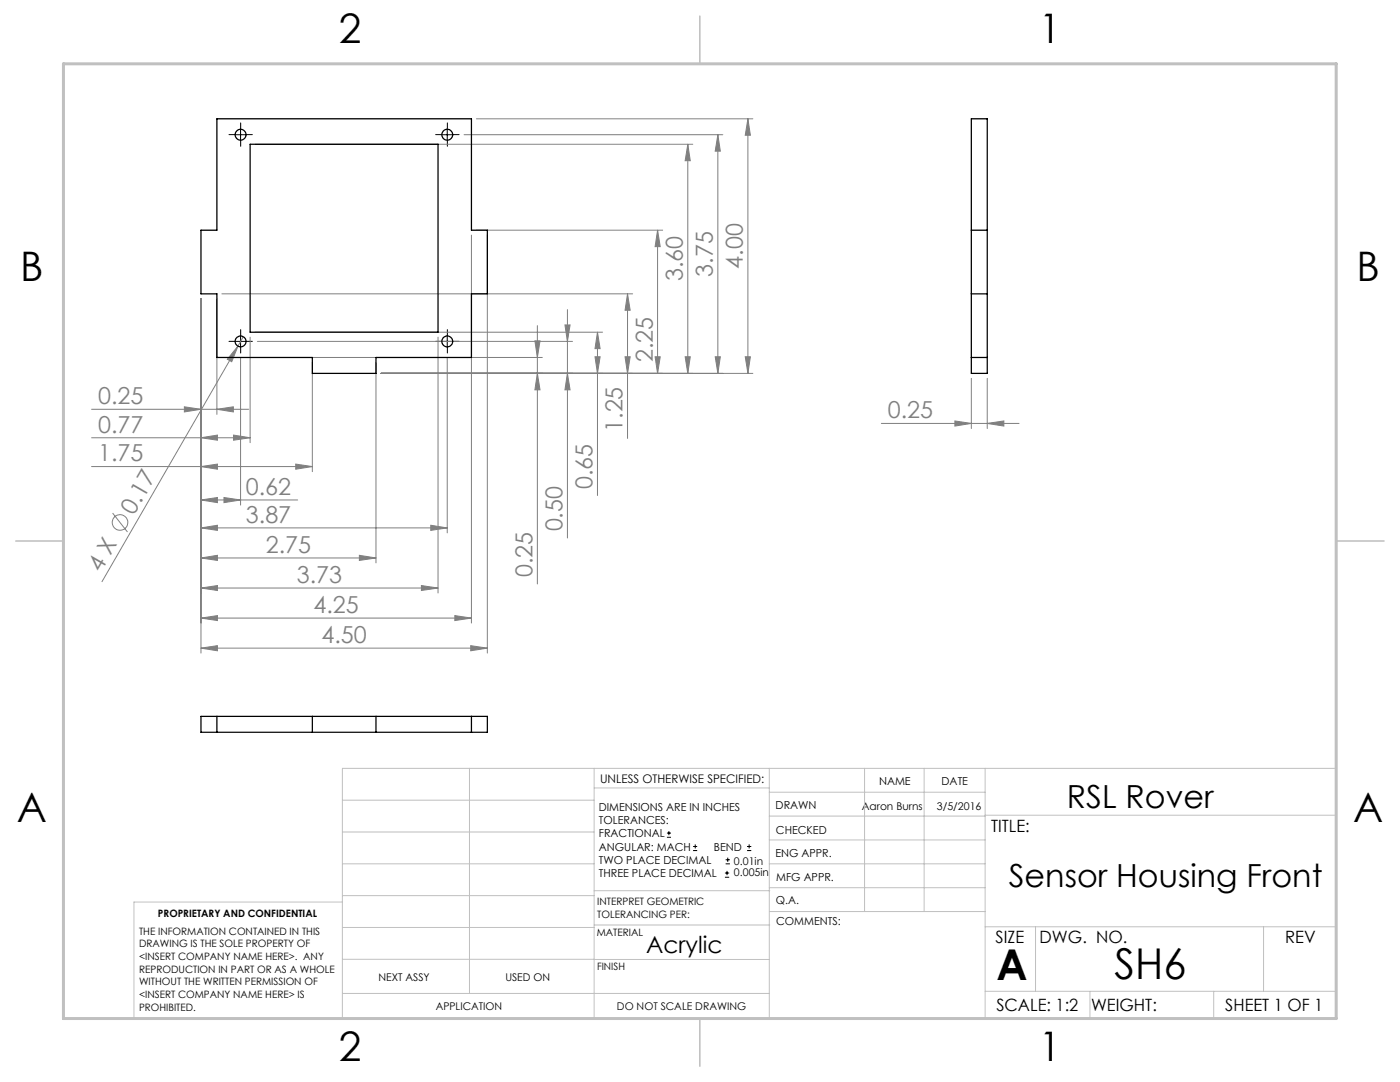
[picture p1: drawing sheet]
<svg xmlns="http://www.w3.org/2000/svg" width="279mm" height="216mm" viewBox="0 0 279 216" stroke-linecap="round" stroke-linejoin="round" font-family="sans-serif">
<g fill="none" stroke="#808080" stroke-width=".2">
<path d="M50.9 28.8h87.4M92.6 26.9h51.7M95.1 23.7h55.1M137.3 28.8l.5 3.3h-1.1zM137.3 28.8v45.7M143.3 26.9l.5 3.3h-1.1zM143.3 26.9v47.6M149.3 23.7l.5 3.3h-1.1zM149.3 23.7v50.8M40.1 59.6v70.7M43.3 59.6v23.1M44.3 58.6h82"/>
<path d="M94.1 46.9v77.4M95.1 45.9h37.2M97.3 46.9v83.4M125.2 58.6l.6 3.3h-1.1zM125.2 58.6v28.9M131.2 45.9l.6 3.3h-1.1zM131.2 45.9v28.6M44.3 71.3h63.9M47.5 69.1l-1.3 3.1-.8-.5zM47.5 69.1l-27.1 47M48 71.5v29.3M48.5 67.2l-1 1.9"/>
<path d="M49.9 67.3v21M50.9 66.3h69.4M51.4 68.1h62.9M62.3 72.3v21.8M75 72.3v40M76 74.5h74.2M87.4 67.3v51M89.3 71.5v34.8M106.8 68h1l-.6 3.3zM107.2 74.5l.6 3.3h-1zM107.2 65v51.5M112.7 64.8h1.1l-.6 3.3z"/>
<path d="M113.2 74.5l.6 3.3h-1.1zM113.2 61.8v45.6M118.7 71.2h1.1l-.6 3.3zM119.2 66.3l.6 3.3h-1.1zM119.2 66.3v32.6M124.7 71.2h1.1l-.6 3.3zM130.7 71.2h1.1l-.6 3.3zM136.7 71.2h1.1l-.5 3.3zM142.7 71.2h1.1l-.5 3.3zM148.7 71.2h1.1l-.5 3.3zM193.9 75.5v10M197 75.5v10"/>
<path d="M18.3 81.7h31.3M18.3 87.3h31.6M18.3 93.1h44M36.8 81.2l3.3 .5-3.3 .5zM40.1 87.3l3.3-.5v1zM40.1 93.1l3.3-.5v1zM40.1 99.8l3.3-.5v1zM40.1 99.8h19.3M43.3 81.7l3.3-.5v1zM44.7 99.3l3.3 .5-3.3 .5zM46.6 86.8l3.3 .5-3.3 .5zM59 92.6l3.3 .5-3.3 .5z"/>
<path d="M175.9 84.5h27.5M190.6 84l3.3 .5-3.3 .5zM197 84.5l3.3-.5v1zM22.5 102.4l2.9 3.8M40.1 105.3l3.3-.5v1zM40.1 111.3l3.3-.5v1zM40.1 117.3l3.3-.5v1zM40.1 105.3h49.2M40.1 111.3h34.9M40.1 117.3h47.3M71.7 110.8l3.3 .5-3.3 .5zM84.1 116.8l3.3 .5-3.3 .5z"/>
<path d="M86 104.8l3.3 .5-3.3 .5zM40.1 123.3l3.3-.5v1zM40.1 129.3l3.3-.5v1.1zM40.1 123.3h54M40.1 129.3h57.2M90.8 122.8l3.3 .5-3.3 .5zM93.9 128.8l3.4 .5-3.4 .6z"/>
<circle cx="24" cy="104.3" r="1.55"/>
</g>
<g fill="none" stroke="#000" stroke-width=".2">
<path d="M46.8 26.9h2.4M48 25.6v2.5M88 26.9h2.5M89.3 25.6v2.5M46.8 68.1h2.4M48 66.9v2.5M88 68.1h2.5M89.3 66.9v2.5M133.1 167.1h.8M133.1 166.2h.8M133.5 165.8v.9M138.3 169.7h.8"/>
<path d="M138.3 168.9h.8M138.7 168.5v.8M144.7 175h.8M144.7 174.2h.8M144.8 172.4h.9M144.8 171.6h.9M145.1 173.8v.8M145.2 171.1v.9M149.1 169.7h.8M149.1 168.9h.8M149.5 168.5v.8"/>
</g>
<g fill="none" stroke="#000" stroke-width=".2" stroke-dasharray="15.2 1.3 1.3 1.3">
<path d="M46.8 26.9h-1.1M48 25.6v-1.1M48 28.1v1.1M49.3 26.9h1.1M88 26.9h-1.1M89.3 25.6v-1.1M89.3 28.1v1.1M90.5 26.9h1.1M46.8 68.1h-1.1M48 66.9v-1.1M48 69.4v1M49.3 68.1h1.1"/>
<path d="M88 68.1h-1.1M89.3 66.9v-1.1M89.3 69.4v1M90.5 68.1h1.1"/>
</g>
<g fill="none" stroke="#c0c0c0" stroke-width=".2">
<path d="M68.3 159.7h50.3M93.7 153.3v44.9M118.6 153.3v49.9M118.6 157.2h34.9M153.5 153.3v49.9M153.5 158.1h43.1M172.5 153.3v28.6M184.4 153.3v28.6M196.6 153.3v49.9M68.3 180h-41.6v23.2h240v-49.9h-198.4v49.9M68.3 178.7h50.3M68.3 172.4h50.3"/>
<path d="M68.3 166h50.3M118.6 177.7h35M153.5 167.6h43.1M153.5 162.8h43.1M153.5 172.4h43.1M153.5 177.1h43.1M196.6 162.7h70.1M68.3 198.2h85.2M68.3 191.4l85.2 .1M68.3 185.1h50.3M118.6 184.6h35M153.6 181.9h43"/>
<path d="M196.6 197.8h70.1M196.6 184.9h70.1M206.7 184.9v12.9M217.5 197.8v5.4M242.2 197.8v5.4M252.2 184.9v12.9"/>
</g>
<path d="M139.7 3.2v9.5M3.1 107.9h9.6M266.7 107.9h9.5M139.7 203.2v9.6" fill="none" stroke="#c0c0c0" stroke-width=".3"/>
<path d="M12.7 12.7h254v190.5h-254z" fill="none" stroke="#c0c0c0" stroke-width=".6"/>
<g fill="#808080">
<path d="M47.5 69.1l-1.3 3.1-.8-.5z"/>
<path d="M197 84.5l3.3-.5v1zM190.6 84l3.3 .5-3.3 .5z"/>
<path d="M36.8 81.2l3.3 .5-3.3 .5zM43.3 81.7l3.3-.5v1zM40.1 87.3l3.3-.5v1zM46.6 86.8l3.3 .5-3.3 .5zM40.1 93.1l3.3-.5v1zM59 92.6l3.3 .5-3.3 .5zM40.1 99.8l3.3-.5v1zM44.7 99.3l3.3 .5-3.3 .5zM40.1 105.3l3.3-.5v1zM86 104.8l3.3 .5-3.3 .5zM40.1 111.3l3.3-.5v1zM71.7 110.8l3.3 .5-3.3 .5zM40.1 117.3l3.3-.5v1zM84.1 116.8l3.3 .5-3.3 .5zM40.1 123.3l3.3-.5v1zM90.8 122.8l3.3 .5-3.3 .5zM40.1 129.3l3.3-.5v1.1zM93.9 128.8l3.4 .5-3.4 .6z"/>
<path d="M107.2 74.5l.6 3.3h-1zM106.8 68h1l-.6 3.3zM113.2 74.5l.6 3.3h-1.1zM112.7 64.8h1.1l-.6 3.3zM118.7 71.2h1.1l-.6 3.3zM119.2 66.3l.6 3.3h-1.1zM124.7 71.2h1.1l-.6 3.3zM125.2 58.6l.6 3.3h-1.1zM130.7 71.2h1.1l-.6 3.3zM131.2 45.9l.6 3.3h-1.1zM136.7 71.2h1.1l-.5 3.3zM137.3 28.8l.5 3.3h-1.1zM142.7 71.2h1.1l-.5 3.3zM143.3 26.9l.5 3.3h-1.1zM148.7 71.2h1.1l-.5 3.3zM149.3 23.7l.5 3.3h-1.1z"/>
</g>
<g fill="none" stroke="#000" stroke-width=".25">
<path d="M43.3 23.7h50.8v22.2h3.2v12.7h-3.2v12.7h-19.1v3.2h-12.7v-3.2h-19v-12.7h-3.2v-12.7h3.2zM49.9 28.8h37.5v37.5h-37.5zM193.9 23.7h3.1v50.8h-3.1zM193.9 58.6h3.1M193.9 45.9h3.1M193.9 71.3h3.1M40.1 142.9h57.2v3.2h-57.2zM43.3 142.9v3.2M62.3 142.9v3.2M75 142.9v3.2M94.1 142.9v3.2"/>
<circle cx="48" cy="26.9" r="1.09"/>
<circle cx="89.3" cy="26.9" r="1.09"/>
<circle cx="48" cy="68.1" r="1.08"/>
<circle cx="89.3" cy="68.1" r="1.08"/>
</g>
<g font-size="8.5">
<text x="198.9" y="195.5">A</text>
<text x="222.5" y="195.4">SH6</text>
</g>
<g font-size="8.1">
<text x="67.6" y="8.5">2</text>
<text x="207.3" y="8.5">1</text>
<text x="4" y="56.2">B</text>
<text x="270.7" y="56.2">B</text>
<text x="3.3" y="164.1">A</text>
<text x="270" y="164.1">A</text>
<text x="67.6" y="211.7">2</text>
<text x="207.3" y="211.7">1</text>
</g>
<g font-size="6.3">
<text x="212.9" y="161.3">RSL Rover</text>
<text x="201.3" y="177">Sensor Housing Front</text>
</g>
<g font-size="4.7" fill="#808080">
<text x="148.3" y="53.6" transform="rotate(-90 148.3 53.6)">4.00</text>
<text x="136.3" y="56.2" transform="rotate(-90 136.3 56.2)">3.60</text>
<text x="142.3" y="55.2" transform="rotate(-90 142.3 55.2)">3.75</text>
<text x="130.3" y="72.3" transform="rotate(-90 130.3 72.3)">2.25</text>
<text x="19.6" y="80.6">0.25</text>
<text x="177.2" y="83.5">0.25</text>
<text x="19.6" y="86.3">0.77</text>
<text x="124.3" y="86.2" transform="rotate(-90 124.3 86.2)">1.25</text>
<text x="19.6" y="92.1">1.75</text>
<text x="49.1" y="98.7">0.62</text>
<text x="118.3" y="97.6" transform="rotate(-90 118.3 97.6)">0.65</text>
<text x="26.7" y="102.9" transform="rotate(-60 26.7 102.9)">0.17</text>
<text x="49.1" y="104.3">3.87</text>
<text x="112.3" y="106" transform="rotate(-90 112.3 106)">0.50</text>
<text x="53" y="110.3">2.75</text>
<text x="20.1" y="114.4" transform="rotate(-60 20.1 114.4)">4 X</text>
<text x="59.2" y="116.3">3.73</text>
<text x="106.3" y="115.2" transform="rotate(-90 106.3 115.2)">0.25</text>
<text x="62.6" y="122.3">4.25</text>
<text x="64.2" y="128.3">4.50</text>
</g>
<text font-size="4.7" x="128.9" y="190.1">Acrylic</text>
<g font-size="3.4">
<text x="197.8" y="166">TITLE:</text>
<text x="198.7" y="188.1">SIZE</text>
<text x="207.5" y="188.1">DWG. NO.</text>
<text x="256.5" y="188.2">REV</text>
<text x="198.8" y="201.7">SCALE: 1:2</text>
<text x="217.7" y="201.8">WEIGHT:</text>
<text x="244.5" y="201.7">SHEET 1 OF 1</text>
</g>
<text font-size="2.4" x="119.8" y="156.2">UNLESS OTHERWISE SPECIFIED:</text>
<g font-size="2.2">
<text x="119.5" y="161.8">DIMENSIONS ARE IN INCHES</text>
<text x="154.8" y="161.4">DRAWN</text>
<text x="175.4" y="156.6">NAME</text>
<text x="187.9" y="156.7">DATE</text>
<text x="119.5" y="164.4">TOLERANCES:</text>
<text x="119.5" y="167.1">FRACTIONAL</text>
<text x="154.9" y="166.3">CHECKED</text>
<text x="119.5" y="169.7">ANGULAR: MACH</text>
<text x="119.5" y="172.4">TWO PLACE DECIMAL</text>
<text x="142.5" y="169.7">BEND</text>
<text x="154.8" y="171">ENG APPR.</text>
<text x="119.5" y="175">THREE PLACE DECIMAL</text>
<text x="154.9" y="175.7">MFG APPR.</text>
<text x="154.9" y="180.4">Q.A.</text>
<text x="154.9" y="184.6">COMMENTS:</text>
</g>
<g font-size="2.1">
<text x="172" y="161.6">Aaron Burns</text>
<text x="187" y="161.6">3/5/2016</text>
<text x="146.5" y="172.6">0.01in</text>
<text x="146.5" y="174.8">0.005in</text>
<text x="75.5" y="195.7">NEXT ASSY</text>
<text x="100.9" y="195.7">USED ON</text>
<text x="86.9" y="201.5">APPLICATION</text>
<text x="123.1" y="201.6">DO NOT SCALE DRAWING</text>
</g>
<g font-size="2">
<text x="31.5" y="182.9">PROPRIETARY AND CONFIDENTIAL</text>
<text x="119.2" y="180.6">INTERPRET GEOMETRIC</text>
<text x="119.2" y="183.1">TOLERANCING PER:</text>
<text x="27.8" y="186.5">THE INFORMATION CONTAINED IN THIS</text>
<text x="27.8" y="189">DRAWING IS THE SOLE PROPERTY OF</text>
<text x="27.8" y="191.6">&lt;INSERT COMPANY NAME HERE&gt;. ANY</text>
<text x="119.1" y="186.7">MATERIAL</text>
<text x="27.8" y="194.1">REPRODUCTION IN PART OR AS A WHOLE</text>
<text x="27.8" y="196.6">WITHOUT THE WRITTEN PERMISSION OF</text>
<text x="119.1" y="193.5">FINISH</text>
<text x="27.8" y="199.1">&lt;INSERT COMPANY NAME HERE&gt; IS</text>
<text x="27.8" y="201.7">PROHIBITED.</text>
</g>
</svg>
